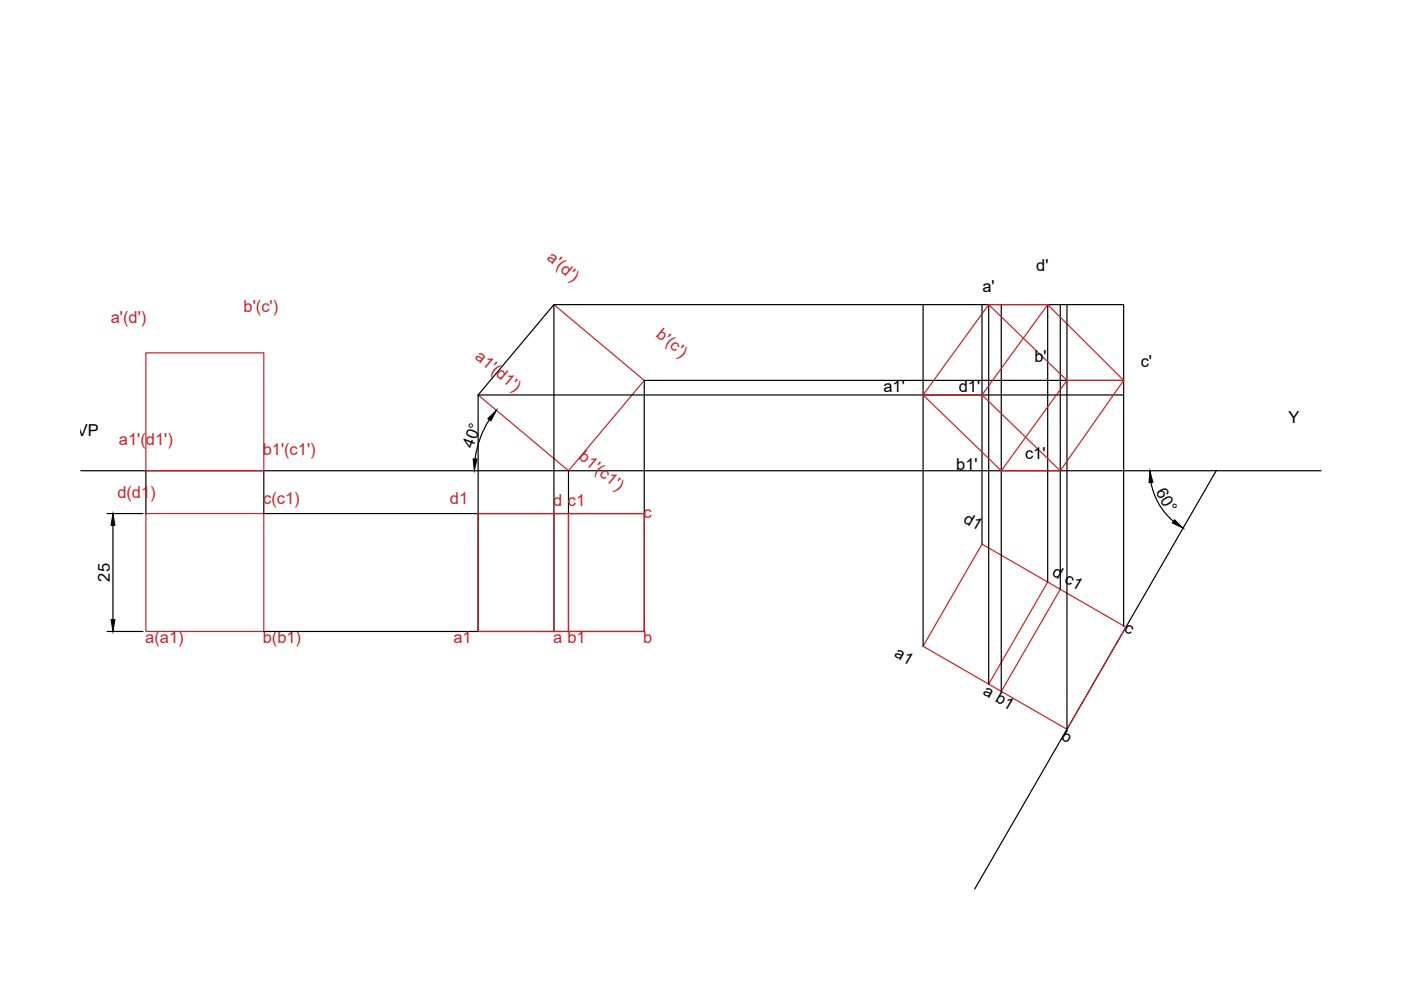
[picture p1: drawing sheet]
<svg xmlns="http://www.w3.org/2000/svg" width="297mm" height="210mm" viewBox="0 0 297 210" stroke-linecap="round" stroke-linejoin="round" font-family="sans-serif">
<!-- layer: 0 -->
<g fill="none" stroke="#000" stroke-width=".25">
<path d="M117.4 64.6h120.8v68.1M117.4 64.6l-16 19.1M117.4 64.6v69.3M195.7 64.6v72.4M208.2 64.6v50.8M209.6 64.6v80.5M212.3 64.6v82M222.1 64.6v58.8M224.8 64.6v60.4M226.2 64.6v90M17.1 99.8h263M30.9 99.8v9.1"/>
<path d="M55.9 99.8v9.1h80.7M101.4 83.7v50.2M101.4 83.7h136.8M103.8 89a19.9 19.9 0 0 0-3.1 8.3M120.5 99.8v34.1M238.2 80.7h-101.6v53.2h-80.7M257.9 99.8l-51.2 88.7M22.7 108.9h7.6M23.9 111.4v20M244 102.3a14 14 0 0 0 4.8 8.2M22.7 133.9h7.6"/>
</g>
<g fill="none" stroke="#cd2027" stroke-width=".25">
<path d="M30.9 74.8h25v25h-25zM117.4 64.6l19.2 16.1-16.1 19.1-19.1-16.1M209.6 64.6l16.6 16.1h12M222.1 64.6l-13.9 19.1M226.2 80.7l-13.9 19.1M238.2 80.7l-16.1-16.1h-12.5l-13.9 19.1h12.5l16.6 16.1h-12.5l-16.6-16.1M238.2 80.7l-13.4 19.1M30.9 108.9h25v25h-25zM101.4 108.9h35.2v25h-35.2zM117.4 108.9v25M120.5 108.9v25M208.2 115.4l30.5 17.6-12.5 21.6-30.5-17.6z"/>
<path d="M222.1 123.4l-12.5 21.7M224.8 125l-12.5 21.6"/>
</g>
<path d="M100.3 97.3h.8l-.5 2.5zM103.4 88.8l1.8-1.8-1.1 2.2zM23.9 108.9l.5 2.5h-.9zM243.8 99.8l.6 2.5h-.8zM249 110.2l1.8 1.8-2.3-1.1zM23.5 131.4h.9l-.5 2.5z" fill="#000" stroke="#000" stroke-width=".21"/>
<g font-size="3.5" fill="#cd2027">
<text x="115.8" y="55" transform="rotate(40 115.8 55)">a'(d')</text>
<text x="23.5" y="68.5">a'(d')</text>
<text x="51.7" y="66.1">b'(c')</text>
<text x="138.9" y="71.2" transform="rotate(40 138.9 71.2)">b'(c')</text>
<text x="100.5" y="75.9" transform="rotate(40 100.5 75.9)">a1'(d1')</text>
<text x="25.2" y="94.3">a1'(d1')</text>
<text x="55.7" y="96.4">b1'(c1')</text>
<text x="122.5" y="97.1" transform="rotate(40 122.5 97.1)">b1'(c1')</text>
<text x="24.9" y="105.6">d(d1)</text>
<text x="55.8" y="106.9">c(c1)</text>
<text x="95.4" y="106.9">d1</text>
<text x="117.3" y="107.2">d c1</text>
<text x="136.4" y="109.8">c</text>
<text x="30.8" y="136.4">a(a1)</text>
<text x="55.7" y="136.4">b(b1)</text>
<text x="96.1" y="136.4">a1</text>
<text x="117.3" y="136.4">a b1</text>
<text x="136.4" y="136.4">b</text>
</g>
<g font-size="3.5">
<text x="219.7" y="57.4">d'</text>
<text x="208.3" y="61.8">a'</text>
<text x="219.3" y="76.7">b'</text>
<text x="241.9" y="77.8">c'</text>
<text x="187.3" y="83.2">a1'</text>
<text x="203.3" y="83.2">d1'</text>
<text x="273.2" y="89.8">Y</text>
<text x="16.3" y="92.5">VP</text>
<text x="100.3" y="95.2" transform="rotate(-70 100.3 95.2)">40°</text>
<text x="202.7" y="99.7">b1'</text>
<text x="217.3" y="97.3">c1'</text>
<text x="245" y="104.3" transform="rotate(60 245 104.3)">60°</text>
<text x="204.1" y="110.6" transform="rotate(30 204.1 110.6)">d1</text>
<text x="23.3" y="123.3" transform="rotate(-90 23.3 123.3)">25</text>
<text x="222.8" y="121.9" transform="rotate(30 222.8 121.9)">d c1</text>
<text x="238.1" y="133.7" transform="rotate(30 238.1 133.7)">c</text>
<text x="189.5" y="139.1" transform="rotate(30 189.5 139.1)">a1</text>
<text x="208.3" y="147.2" transform="rotate(30 208.3 147.2)">a b1</text>
<text x="224.8" y="156.7" transform="rotate(30 224.8 156.7)">b</text>
</g>
</svg>
